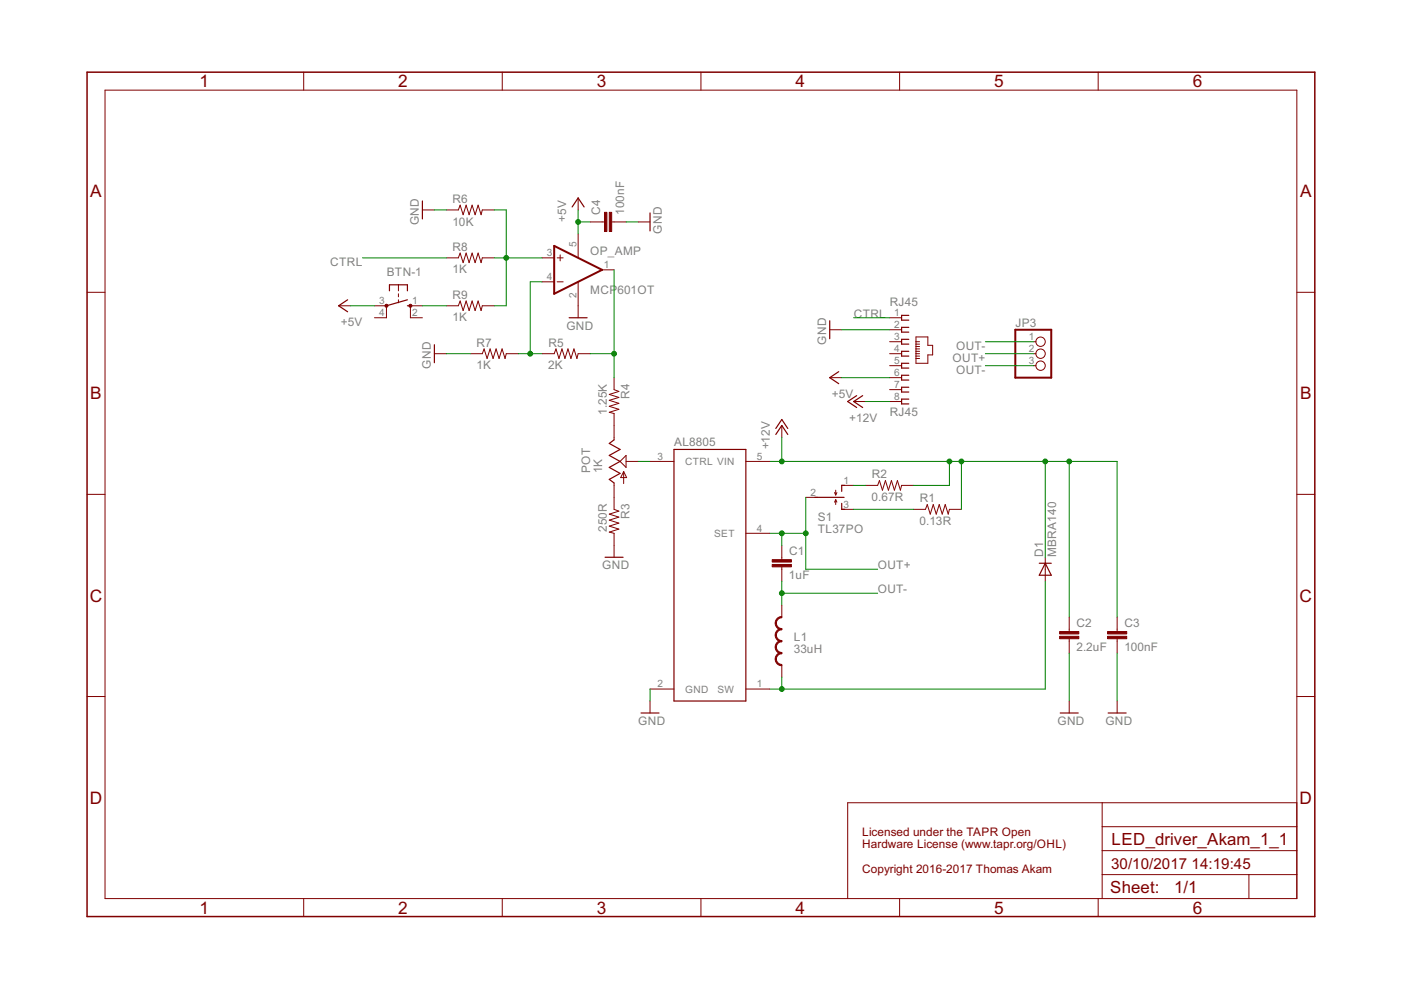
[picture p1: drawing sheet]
<svg xmlns="http://www.w3.org/2000/svg" width="297mm" height="210mm" viewBox="0 0 297 210" stroke-linecap="round" stroke-linejoin="round" font-family="sans-serif">
<g fill="none" stroke="#800000" stroke-width=".25">
<path d="M89.6 42.6v3.8M121.3 43.9l1.3-1.9 1.2 1.9M137.8 45.1v3.9M73.7 63.6l-1.9 1.2 1.9 1.3M82.6 61.7v-1.3h3.8v1.3M86.4 64.8h.6M86.4 63.6l-4.5 1.2M92.1 73.1v3.8M120.7 67.4h3.8M175.9 68v3.8M177.8 78.8l-1.9 1.3 1.9 1.2M192.7 66.9h-1.5v1h1.5"/>
<path d="M192.7 69.4h-1.5v1h1.5M192.7 71.9h-1.5v1.1h1.5M192.7 74.5h-1.5v1h1.5M192.7 77h-1.5v1h1.5M192.7 79.6h-1.5v1h1.5M130.2 93.3l-1 .7 2.3 1.3-2.3 1.3 2.3 1.2-2.3 1.3 2.3 1.3-2.3 1.2 1 .8M142.9 95.3h15.2v53.3h-15.2zM164.5 92.1l1.3-1.9 1.2 1.9M164.5 90.8l1.3-1.9 1.2 1.9M181.6 83.9l-1.9 1.2 1.9 1.3M182.9 83.9l-1.9 1.2 1.9 1.3M192.7 82.1h-1.5v1h1.5"/>
<path d="M192.7 84.6h-1.5v1h1.5M128.3 118.2h3.8M172.7 105.5h6.3M178.5 106.7v1.3h.6M179.1 102.9h-.6v1.3M220.3 119.4h2.6M221.6 119.4l1.3 2.6h-2.6zM135.9 151.2h3.8M224.8 151.2h3.8M234.9 151.2h3.9"/>
</g>
<g fill="none" stroke="#800000" stroke-width=".21">
<path d="M22.3 19.1h252.7v171.4h-252.7zM64.4 15.3v3.8M106.5 15.3v3.8M148.6 15.3v3.8M190.7 15.3v3.8M232.8 15.3v3.8M89.6 44.5h2.5M94.6 54.7h2.6l.4-1 .6 2 .6-2 .7 2 .6-2 .6 2 .7-2 .6 2 .3-1h2.5M94.6 44.5h2.6l.4-1 .6 2 .6-2 .7 2 .6-2 .6 2 .7-2 .6 2 .3-1h2.5M115 54.7h2.5M115 59.8h2.5M118.1 54.7h1.3"/>
<path d="M118.1 59.8h1.3M118.8 54v1.3M122.6 42v2.5M122.6 49.6v5.1M122.6 59.8v7.6M125.1 47.1h3.1M127.7 57.2h2.5M129.7 47.1h3M135.3 47.1h2.5M18.5 62h3.8M71.8 64.8h2.5M79.4 64.8h2.5v2.6h-2.5"/>
<path d="M84.5 60.4v1.3M84.5 62.3v.6M84.5 63.6v.6M89.6 64.8h-2.6v2.6h2.6M92.1 75h2.5M94.6 64.8h2.6l.4-1 .6 2 .6-2 .7 2 .6-2 .6 2 .7-2 .6 2 .3-1h2.5M99.7 75h2.6l.3-1 .7 2 .6-2 .6 2 .7-2 .6 2 .6-2 .7 2 .2-1h2.6M115 75h2.5l.4-1 .6 2 .6-2 .7 2 .6-2 .7 2 .6-2 .6 2 .3-1h2.5M175.9 69.9h2.6M188.6 67.4h2.6M188.6 72.5h2.6M188.6 75h2.6"/>
<path d="M188.6 69.9h2.6M188.6 77.5h2.6M194.2 71.4h2.5v1.8h1v2h-1v1.8h-2.5zM194.2 72.5h.8M194.2 73h.8M194.2 73.5h.8M194.2 74h.8M194.2 74.5h.8M194.2 75h.8M194.2 75.5h.8M194.2 76h.8M219.1 72.5h.5"/>
<path d="M219.1 75h.5M219.1 77.5h.5M275 62h3.8M130.2 80.1v2.5l1 .4-2 .6 2 .7-2 .6 2 .6-2 .6 2 .7-2 .6 1 .3v5.6M131.5 97.8l1.2-1.2v2.5zM132.2 100v2.5M132.2 100l.7 1.3h-1.3zM132.7 97.8h2.6M137.8 97.8h5.1M158.1 97.8h5.1M165.8 90.2v2.6M175.9 80.1h2.6"/>
<path d="M181 85.1h2.5M188.6 80.1h2.6M188.6 82.6h2.6M188.6 85.1h2.6M18.5 104.8h3.8M130.2 102.4v5.6l1 .4-2 .6 2 .6-2 .7 2 .6-2 .6 2 .7-2 .6 1 .3v5.1M158.1 113.1h5.1M165.8 115.6v3.1M170.8 105.5h2.6M176.9 104.4l.3 .5M177.2 103.9v1M177.2 106v1"/>
<path d="M177.2 106l.2 .5M177.2 106l-.3 .5M177.4 104.4l-.2 .5M178.5 108h2.5M178.5 102.9h2.5M183.5 102.9h2.6l.4-1 .6 2 .6-2 .7 2 .6-2 .6 2 .7-2 .6 2 .3-1h2.5M193.7 108h2.5l.4-1 .6 2 .7-2 .6 2 .6-2 .7 2 .6-2 .6 2 .3-1h2.5M221.6 118.2v5M275 104.8h3.8M165.8 120.2v3M165.8 128.3v2.6M226.7 130.9v3"/>
<path d="M226.7 135.4v3.1M236.9 130.9v3M236.9 135.4v3.1M18.5 147.7h3.8M137.8 146.1h5.1M137.8 148.6v2.6M158.1 146.1h5.1M165.8 141v2.6M226.7 148.6v2.6M236.9 148.6v2.6M275 147.7h3.8M233.7 170.2v20.3"/>
<path d="M233.7 175.3h41.3M275 170.2h-95.3v20.3M64.4 190.5v3.8M106.5 190.5v3.8M148.6 190.5v3.8M190.7 190.5v3.8M232.8 190.5v3.8M233.7 185.4h41.3M233.7 180.4h41.3M264.8 185.4v5.1"/>
<circle cx="220.6" cy="75" r=".99"/>
<circle cx="220.6" cy="72.5" r=".99"/>
<circle cx="220.6" cy="77.5" r=".99"/>
</g>
<g fill="#800000" stroke="#800000" stroke-width=".21">
<path d="M163.7 119.7h4.1v.5h-4.1z"/>
<path d="M163.7 118.7h4.1v.5h-4.1z"/>
<path d="M224.7 134.9h4v.5h-4z"/>
<path d="M224.7 133.9h4v.5h-4z"/>
<path d="M234.8 134.9h4.1v.5h-4.1z"/>
<path d="M234.8 133.9h4.1v.5h-4.1z"/>
<path d="M129.2 45h.5v4.1h-.5z"/>
<path d="M128.2 45h.5v4.1h-.5z"/>
</g>
<g fill="#800000" stroke="#800000" stroke-width=".21">
<path d="M164.4 139.7h.2l.3 .7 .3 .4 .6 .1v.2a1.37 1.37 0 0 1-1.4-1.4z" fill-rule="evenodd"/>
<path d="M164.8 138.7l.5-.3 .5-.1v.3l-.8 .3-.3 .3-.1 .5h-.2v-.4z" fill-rule="evenodd"/>
<path d="M164.4 137.2h.2l.3 .7 .3 .3 .6 .1v.3a1.37 1.37 0 0 1-1.4-1.4z" fill-rule="evenodd"/>
<path d="M164.8 136.2l.5-.3 .5-.1v.3l-.8 .2-.3 .4-.1 .5h-.2v-.5z" fill-rule="evenodd"/>
<path d="M164.4 134.7h.2l.3 .7 .3 .3 .6 .1v.3a1.37 1.37 0 0 1-1.4-1.4z" fill-rule="evenodd"/>
<path d="M164.8 133.7l.5-.4h.5v.2l-.8 .3-.3 .4-.1 .5h-.2v-.5z" fill-rule="evenodd"/>
<path d="M164.4 132.1h.2l.3 .7 .3 .4 .6 .1v.2a1.37 1.37 0 0 1-1.4-1.4z" fill-rule="evenodd"/>
<path d="M164.8 131.1l.5-.3 .5-.1v.3l-.8 .2-.3 .4-.1 .5h-.2v-.4z" fill-rule="evenodd"/>
<circle cx="81.9" cy="64.8" r=".33"/>
<circle cx="87" cy="64.8" r=".33"/>
</g>
<path d="M117.5 52.1l10.2 5.1-10.2 5.1zM215.3 69.9h7.6v10.2h-7.6z" fill="none" stroke="#800000" stroke-width=".42"/>
<path d="M18.5 15.3h260.3v179h-260.3z" fill="none" stroke="#800000" stroke-width=".32"/>
<g fill="none" stroke="#008000" stroke-width=".21">
<path d="M76.9 54.7h17.7M92.1 44.5h2.5M104.8 44.5h2.5v20.3h-2.5M104.8 54.7h10.2M115 59.8h-2.6v15.2M122.6 47.1h2.5M122.6 44.5v5.1M130.2 57.2v22.9M132.7 47.1h2.6M74.3 64.8h5.1M89.6 64.8h5M94.6 75h5.1"/>
<path d="M109.9 75h5.1M125.1 75h5.1M178.5 69.9h10.1M181 67.4h7.6M208.9 75h10.2M208.9 72.5h10.2M208.9 77.5h10.2M135.3 97.8h2.5M163.2 97.8h73.7v33.1M165.8 92.8v5M178.5 80.1h10.1M183.5 85.1h5.1"/>
<path d="M201.3 97.8v5.1h-7.6M203.8 97.8v10.2M221.6 97.8v20.4M226.7 97.8v33.1M163.2 113.1h7.6M165.8 113.1v2.5M170.8 105.5v15.2h15.3M181 102.9h2.5M181 108h12.7M165.8 123.2v5.1M165.8 125.8h20.3M221.6 123.2v22.9h-58.4"/>
<path d="M226.7 138.5v10.1M236.9 138.5v10.1M137.8 146.1v2.5M165.8 143.6v2.5"/>
</g>
<g fill="#008000" stroke="#008000" stroke-width=".21">
<circle cx="165.8" cy="125.8" r=".51"/>
<circle cx="165.8" cy="113.1" r=".51"/>
<circle cx="170.8" cy="113.1" r=".51"/>
<circle cx="165.8" cy="146.1" r=".51"/>
<circle cx="165.8" cy="97.8" r=".51"/>
<circle cx="221.6" cy="97.8" r=".51"/>
<circle cx="201.3" cy="97.8" r=".51"/>
<circle cx="203.8" cy="97.8" r=".51"/>
<circle cx="226.7" cy="97.8" r=".51"/>
<circle cx="122.6" cy="47.1" r=".51"/>
<circle cx="130.2" cy="75" r=".51"/>
<circle cx="112.4" cy="75" r=".51"/>
<circle cx="107.3" cy="54.7" r=".51"/>
</g>
<g font-size="4.1" fill="#800000">
<text x="42.3" y="18.5">1</text>
<text x="84.4" y="18.5">2</text>
<text x="126.5" y="18.5">3</text>
<text x="168.6" y="18.5">4</text>
<text x="210.8" y="18.5">5</text>
<text x="252.9" y="18.5">6</text>
<text x="19.1" y="41.8">A</text>
<text x="275.6" y="41.8">A</text>
<text x="19.1" y="84.7">B</text>
<text x="275.6" y="84.7">B</text>
<text x="19" y="127.5">C</text>
<text x="275.5" y="127.5">C</text>
<text x="19" y="170.4">D</text>
<text x="275.5" y="170.4">D</text>
<text x="42.3" y="193.7">1</text>
<text x="84.4" y="193.7">2</text>
<text x="126.5" y="193.7">3</text>
<text x="168.6" y="193.7">4</text>
<text x="210.8" y="193.7">5</text>
<text x="252.9" y="193.7">6</text>
</g>
<g font-size="4" fill="#800000">
<text x="235.7" y="179.1">LED_driver_Akam_1_1</text>
<text x="235.4" y="189.4">Sheet:</text>
<text x="248.9" y="189.3">1/1</text>
</g>
<g font-size="3.6" fill="#800000">
<text x="235.6" y="184.2">30/10/2017</text>
<text x="252.6" y="184.2">14:19:45</text>
</g>
<g font-size="2.8" fill="#808080">
<text x="88.8" y="47.7" transform="rotate(-90 88.8 47.7)">GND</text>
<text x="95.9" y="47.8">10K</text>
<text x="96" y="43">R6</text>
<text x="120" y="47.1" transform="rotate(-90 120 47.1)">+5V</text>
<text x="127.3" y="45.5" transform="rotate(-90 127.3 45.5)">C4</text>
<text x="132.4" y="45.5" transform="rotate(-90 132.4 45.5)">100nF</text>
<text x="96" y="53.2">R8</text>
<text x="140.4" y="49.5" transform="rotate(-90 140.4 49.5)">GND</text>
<text x="70" y="56.4">CTRL</text>
<text x="82" y="58.5">BTN-1</text>
<text x="95.9" y="58">1K</text>
<text x="125.2" y="54">OP_AMP</text>
<text x="96" y="63.3">R9</text>
<text x="125.2" y="62.3">MCP</text>
<text x="130.9" y="62.3">601OT</text>
<text x="188.7" y="64.8">RJ45</text>
<text x="72.3" y="69.1">+5V</text>
<text x="95.9" y="68.1">1K</text>
<text x="120.1" y="69.9">GND</text>
<text x="181" y="67.4">CTRL</text>
<text x="215.3" y="69.3">JP3</text>
<text x="101" y="73.5">R7</text>
<text x="116.3" y="73.5">R5</text>
<text x="175.1" y="73.1" transform="rotate(-90 175.1 73.1)">GND</text>
<text x="202" y="76.8">OUT+</text>
<text x="202.7" y="74.2">OUT-</text>
<text x="91.3" y="78.2" transform="rotate(-90 91.3 78.2)">GND</text>
<text x="101" y="78.3">1K</text>
<text x="116.2" y="78.3">2K</text>
<text x="202.7" y="79.3">OUT-</text>
<text x="128.7" y="88" transform="rotate(-90 128.7 88)">1.25K</text>
<text x="133.5" y="84.6" transform="rotate(-90 133.5 84.6)">R4</text>
<text x="176.4" y="84.4">+5V</text>
<text x="180.1" y="89.5">+12V</text>
<text x="188.7" y="88.2">RJ45</text>
<text x="142.9" y="94.5">AL8805</text>
<text x="163.2" y="95.3" transform="rotate(-90 163.2 95.3)">+12V</text>
<text x="125.1" y="100.3" transform="rotate(-90 125.1 100.3)">POT</text>
<text x="127.7" y="100.4" transform="rotate(-90 127.7 100.4)">1K</text>
<text x="184.8" y="101.4">R2</text>
<text x="184.8" y="106.2">0.67R</text>
<text x="195" y="106.5">R1</text>
<text x="128.7" y="112.8" transform="rotate(-90 128.7 112.8)">250R</text>
<text x="133.5" y="110" transform="rotate(-90 133.5 110)">R3</text>
<text x="173.4" y="113.1">TL37PO</text>
<text x="173.4" y="110.5">S1</text>
<text x="195" y="111.3">0.13R</text>
<text x="167.3" y="117.8">C1</text>
<text x="221.1" y="118.1" transform="rotate(-90 221.1 118.1)">D1</text>
<text x="223.9" y="118.1" transform="rotate(-90 223.9 118.1)">MBRA140</text>
<text x="127.7" y="120.7">GND</text>
<text x="167.3" y="122.9">1uF</text>
<text x="186.1" y="125.8">OUT-</text>
<text x="186.1" y="120.7">OUT+</text>
<text x="168.3" y="135.9">L1</text>
<text x="228.3" y="133">C2</text>
<text x="238.4" y="133">C3</text>
<text x="168.3" y="138.5">33uH</text>
<text x="228.2" y="138.1">2.2uF</text>
<text x="238.4" y="138.1">100nF</text>
<text x="135.3" y="153.7">GND</text>
<text x="224.2" y="153.7">GND</text>
<text x="234.4" y="153.7">GND</text>
</g>
<g font-size="2.8" fill="#800000">
<text x="182.8" y="177.2">Licensed under the TAPR Open</text>
<text x="182.8" y="179.9">Hardware License (www.tapr.org/OHL)</text>
<text x="182.8" y="185.2">Copyright 2016-2017 Thomas Akam</text>
</g>
<g font-size="2.4" fill="#808080">
<text x="122.2" y="52.3" transform="rotate(-90 122.2 52.3)">5</text>
<text x="116" y="59.4">4</text>
<text x="116" y="54.3">3</text>
<text x="128" y="56.9">1</text>
<text x="80.4" y="64.5">3</text>
<text x="87.4" y="64.5">1</text>
<text x="122.2" y="63.3" transform="rotate(-90 122.2 63.3)">2</text>
<text x="80.4" y="67">4</text>
<text x="87.4" y="67">2</text>
<text x="189.6" y="67">1</text>
<text x="189.6" y="69.6">2</text>
<text x="189.6" y="72.1">3</text>
<text x="189.6" y="74.6">4</text>
<text x="189.6" y="77.2">5</text>
<text x="218.1" y="72.1">1</text>
<text x="218.1" y="74.6">2</text>
<text x="218.1" y="77.2">3</text>
<text x="189.6" y="79.7">6</text>
<text x="189.6" y="82.2">7</text>
<text x="189.6" y="84.8">8</text>
<text x="139.4" y="97.5">3</text>
<text x="145.3" y="98.6">CTRL VIN</text>
<text x="160.5" y="97.5">5</text>
<text x="171.8" y="105.1">2</text>
<text x="178.8" y="107.6">3</text>
<text x="178.8" y="102.6">1</text>
<text x="151.4" y="113.8">SET</text>
<text x="160.5" y="112.7">4</text>
<text x="139.4" y="145.7">2</text>
<text x="145.3" y="146.8">GND</text>
<text x="152.1" y="146.8">SW</text>
<text x="160.5" y="145.7">1</text>
</g>
</svg>
